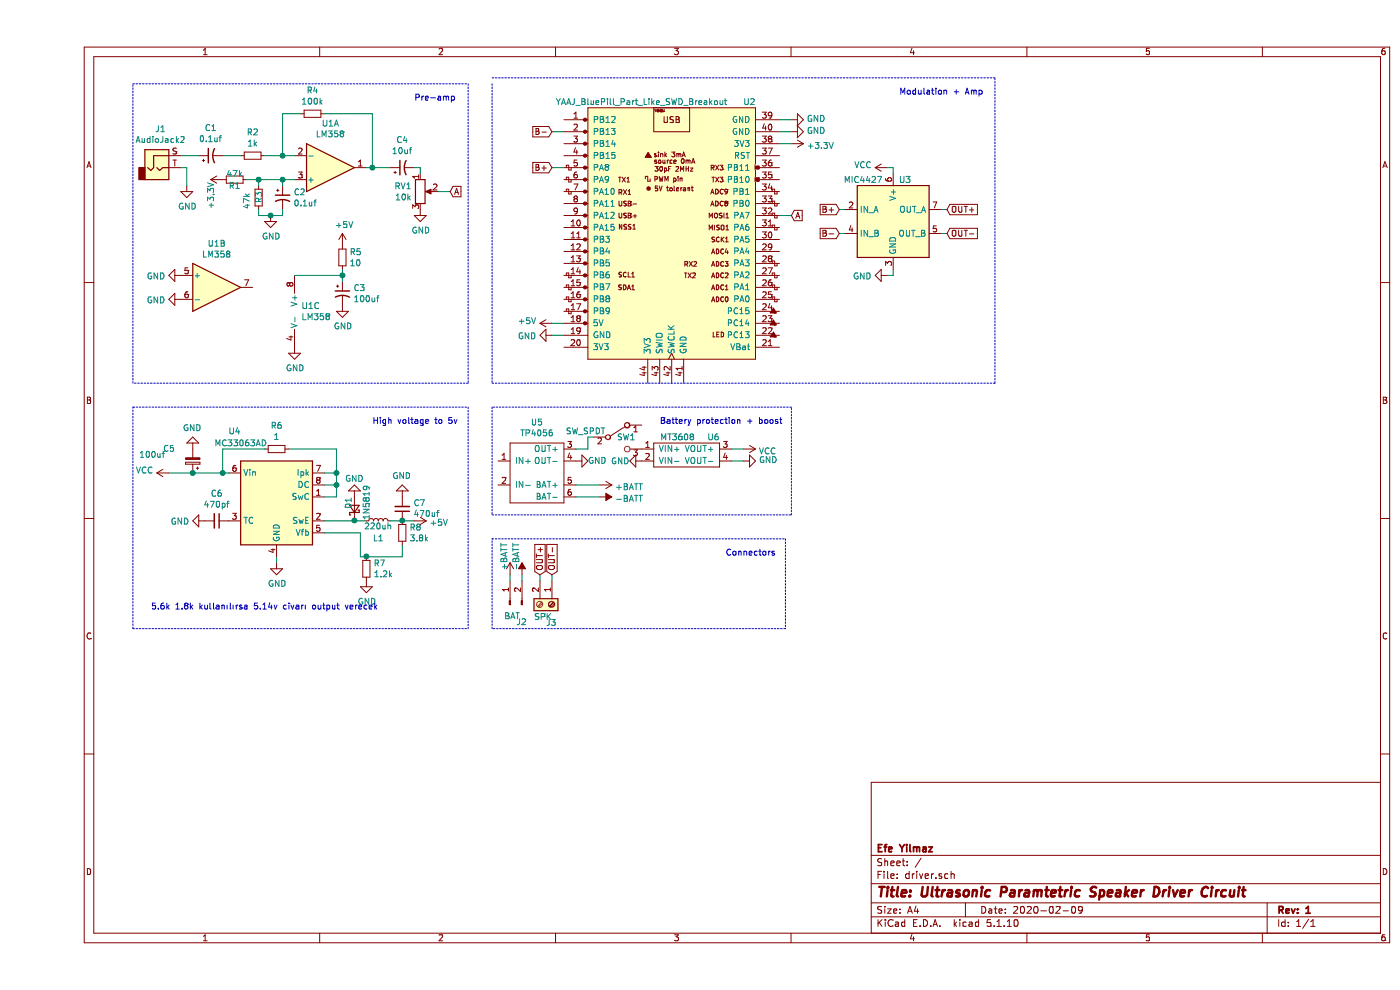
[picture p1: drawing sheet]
EESchema Schematic File Version 4
EELAYER 30 0
EELAYER END
$Descr A4 11693 8268
encoding utf-8
Sheet 1 1
Title "Ultrasonic Paramtetric Speaker Driver Circuit"
Date "2020-02-09"
Rev "1"
Comp "Efe Yilmaz"
Comment1 ""
Comment2 ""
Comment3 ""
Comment4 ""
$EndDescr
$Comp
L Amplifier_Operational:LM358 U1
U 1 1
P 2450 1400
F 0 "U1" H 2450 1033 50  0000 C CNN
F 1 "LM358" H 2450 1124 50  0000 C CNN
F 2 "Package_SO:SOIC-8_3.9x4.9mm_P1.27mm" H 2450 1400 50  0001 C CNN
F 3 "http://www.ti.com/lit/ds/symlink/lm2904-n.pdf" H 2450 1400 50  0001 C CNN
	1    2450 1400
	1    0    0    1   
$EndComp
$Comp
L Amplifier_Operational:LM358 U1
U 2 1
P 1500 2400
F 0 "U1" H 1500 2767 50  0000 C CNN
F 1 "LM358" H 1500 2676 50  0000 C CNN
F 2 "Package_SO:SOIC-8_3.9x4.9mm_P1.27mm" H 1500 2400 50  0001 C CNN
F 3 "http://www.ti.com/lit/ds/symlink/lm2904-n.pdf" H 1500 2400 50  0001 C CNN
	2    1500 2400
	1    0    0    -1  
$EndComp
$Comp
L Amplifier_Operational:LM358 U1
U 3 1
P 2250 2600
F 0 "U1" H 2208 2646 50  0000 L CNN
F 1 "LM358" H 2208 2555 50  0000 L CNN
F 2 "Package_SO:SOIC-8_3.9x4.9mm_P1.27mm" H 2250 2600 50  0001 C CNN
F 3 "http://www.ti.com/lit/ds/symlink/lm2904-n.pdf" H 2250 2600 50  0001 C CNN
	3    2250 2600
	1    0    0    -1  
$EndComp
$Comp
L power:+5V #PWR07
U 1 1
P 2550 2050
F 0 "#PWR07" H 2550 1900 50  0001 C CNN
F 1 "+5V" H 2565 2223 50  0000 C CNN
F 2 "" H 2550 2050 50  0001 C CNN
F 3 "" H 2550 2050 50  0001 C CNN
	1    2550 2050
	1    0    0    -1  
$EndComp
$Comp
L power:GND #PWR06
U 1 1
P 2150 2900
F 0 "#PWR06" H 2150 2650 50  0001 C CNN
F 1 "GND" H 2155 2727 50  0000 C CNN
F 2 "" H 2150 2900 50  0001 C CNN
F 3 "" H 2150 2900 50  0001 C CNN
	1    2150 2900
	1    0    0    -1  
$EndComp
$Comp
L power:GND #PWR08
U 1 1
P 2550 2550
F 0 "#PWR08" H 2550 2300 50  0001 C CNN
F 1 "GND" H 2555 2377 50  0000 C CNN
F 2 "" H 2550 2550 50  0001 C CNN
F 3 "" H 2550 2550 50  0001 C CNN
	1    2550 2550
	1    0    0    -1  
$EndComp
$Comp
L Device:CP1_Small C3
U 1 1
P 2550 2450
F 0 "C3" H 2641 2496 50  0000 L CNN
F 1 "100uf" H 2641 2405 50  0000 L CNN
F 2 "Capacitor_SMD:C_1206_3216Metric" H 2550 2450 50  0001 C CNN
F 3 "~" H 2550 2450 50  0001 C CNN
	1    2550 2450
	1    0    0    -1  
$EndComp
$Comp
L Device:R_Small R5
U 1 1
P 2550 2150
F 0 "R5" H 2609 2196 50  0000 L CNN
F 1 "10" H 2609 2105 50  0000 L CNN
F 2 "Resistor_SMD:R_1206_3216Metric" H 2550 2150 50  0001 C CNN
F 3 "~" H 2550 2150 50  0001 C CNN
	1    2550 2150
	1    0    0    -1  
$EndComp
Wire Wire Line
	2150 2300 2550 2300
Wire Wire Line
	2550 2300 2550 2250
Wire Wire Line
	2550 2300 2550 2350
Connection ~ 2550 2300
$Comp
L power:GND #PWR01
U 1 1
P 1200 2300
F 0 "#PWR01" H 1200 2050 50  0001 C CNN
F 1 "GND" V 1205 2172 50  0000 R CNN
F 2 "" H 1200 2300 50  0001 C CNN
F 3 "" H 1200 2300 50  0001 C CNN
	1    1200 2300
	0    1    1    0   
$EndComp
$Comp
L power:GND #PWR02
U 1 1
P 1200 2500
F 0 "#PWR02" H 1200 2250 50  0001 C CNN
F 1 "GND" V 1205 2372 50  0000 R CNN
F 2 "" H 1200 2500 50  0001 C CNN
F 3 "" H 1200 2500 50  0001 C CNN
	1    1200 2500
	0    1    1    0   
$EndComp
$Comp
L Connector:AudioJack2 J1
U 1 1
P 1000 1400
F 0 "J1" H 1030 1725 50  0000 C CNN
F 1 "AudioJack2" H 1030 1634 50  0000 C CNN
F 2 "driver-customfootprints:PJ-320B" H 1000 1400 50  0001 C CNN
F 3 "~" H 1000 1400 50  0001 C CNN
	1    1000 1400
	1    0    0    -1  
$EndComp
$Comp
L Device:CP1_Small C1
U 1 1
P 1450 1300
F 0 "C1" V 1678 1300 50  0000 C CNN
F 1 "0.1uf" V 1587 1300 50  0000 C CNN
F 2 "Capacitor_SMD:C_1206_3216Metric" H 1450 1300 50  0001 C CNN
F 3 "~" H 1450 1300 50  0001 C CNN
	1    1450 1300
	0    -1   -1   0   
$EndComp
$Comp
L Device:R_Small R2
U 1 1
P 1800 1300
F 0 "R2" V 1604 1300 50  0000 C CNN
F 1 "1k" V 1695 1300 50  0000 C CNN
F 2 "Resistor_SMD:R_1206_3216Metric" H 1800 1300 50  0001 C CNN
F 3 "~" H 1800 1300 50  0001 C CNN
	1    1800 1300
	0    1    1    0   
$EndComp
$Comp
L Device:R_Small R4
U 1 1
P 2300 950
F 0 "R4" V 2104 950 50  0000 C CNN
F 1 "100k" V 2195 950 50  0000 C CNN
F 2 "Resistor_SMD:R_1206_3216Metric" H 2300 950 50  0001 C CNN
F 3 "~" H 2300 950 50  0001 C CNN
	1    2300 950 
	0    1    1    0   
$EndComp
$Comp
L Device:CP1_Small C4
U 1 1
P 3050 1400
F 0 "C4" V 3278 1400 50  0000 C CNN
F 1 "10uf" V 3187 1400 50  0000 C CNN
F 2 "Capacitor_SMD:C_1206_3216Metric" H 3050 1400 50  0001 C CNN
F 3 "~" H 3050 1400 50  0001 C CNN
	1    3050 1400
	0    -1   -1   0   
$EndComp
$Comp
L YAAJ_BluePill_Part_Like_SWD_Breakout:YAAJ_BluePill_Part_Like_SWD_Breakout U2
U 1 1
P 5300 1900
F 0 "U2" H 5950 2950 50  0000 C CNN
F 1 "YAAJ_BluePill_Part_Like_SWD_Breakout" H 5050 2950 50  0000 C CNN
F 2 "Footprints:YAAJ_BluePill_2" H 6100 900 50  0001 C CNN
F 3 "" H 6100 900 50  0001 C CNN
	1    5300 1900
	1    0    0    -1  
$EndComp
$Comp
L Device:R_POT RV1
U 1 1
P 3200 1600
F 0 "RV1" H 3130 1646 50  0000 R CNN
F 1 "10k" H 3130 1555 50  0000 R CNN
F 2 "Potentiometer_SMD:Potentiometer_Bourns_3314G_Vertical" H 3200 1600 50  0001 C CNN
F 3 "~" H 3200 1600 50  0001 C CNN
	1    3200 1600
	1    0    0    -1  
$EndComp
Text GLabel 3450 1600 2    50   Input ~ 0
A
$Comp
L power:GND #PWR09
U 1 1
P 3200 1750
F 0 "#PWR09" H 3200 1500 50  0001 C CNN
F 1 "GND" H 3205 1577 50  0000 C CNN
F 2 "" H 3200 1750 50  0001 C CNN
F 3 "" H 3200 1750 50  0001 C CNN
	1    3200 1750
	1    0    0    -1  
$EndComp
Wire Wire Line
	3150 1400 3200 1400
Wire Wire Line
	3200 1400 3200 1450
Wire Wire Line
	2750 1400 2800 1400
Wire Wire Line
	2400 950  2800 950 
Wire Wire Line
	2800 950  2800 1400
Connection ~ 2800 1400
Wire Wire Line
	2800 1400 2950 1400
Wire Wire Line
	2150 1300 2050 1300
Wire Wire Line
	2200 950  2050 950 
Wire Wire Line
	2050 950  2050 1300
Connection ~ 2050 1300
Wire Wire Line
	2050 1300 1900 1300
Wire Wire Line
	1550 1300 1700 1300
Wire Wire Line
	1200 1300 1350 1300
$Comp
L Device:CP1_Small C2
U 1 1
P 2050 1650
F 0 "C2" H 2141 1696 50  0000 L CNN
F 1 "0.1uf" H 2141 1605 50  0000 L CNN
F 2 "Capacitor_SMD:C_1206_3216Metric" H 2050 1650 50  0001 C CNN
F 3 "~" H 2050 1650 50  0001 C CNN
	1    2050 1650
	1    0    0    -1  
$EndComp
$Comp
L Device:R_Small R3
U 1 1
P 1850 1650
F 0 "R3" V 1850 1600 50  0000 L CNN
F 1 "47k" V 1750 1550 50  0000 L CNN
F 2 "Resistor_SMD:R_1206_3216Metric" H 1850 1650 50  0001 C CNN
F 3 "~" H 1850 1650 50  0001 C CNN
	1    1850 1650
	1    0    0    -1  
$EndComp
$Comp
L Device:R_Small R1
U 1 1
P 1650 1500
F 0 "R1" V 1700 1500 50  0000 C CNN
F 1 "47k" V 1600 1500 50  0000 C CNN
F 2 "Resistor_SMD:R_1206_3216Metric" H 1650 1500 50  0001 C CNN
F 3 "~" H 1650 1500 50  0001 C CNN
	1    1650 1500
	0    1    1    0   
$EndComp
$Comp
L power:+3.3V #PWR04
U 1 1
P 1550 1500
F 0 "#PWR04" H 1550 1350 50  0001 C CNN
F 1 "+3.3V" H 1300 1600 50  0000 L CNN
F 2 "" H 1550 1500 50  0001 C CNN
F 3 "" H 1550 1500 50  0001 C CNN
	1    1550 1500
	0    -1   -1   0   
$EndComp
Wire Wire Line
	2050 1550 2050 1500
Wire Wire Line
	2050 1500 2150 1500
Wire Wire Line
	2050 1800 2050 1750
$Comp
L power:GND #PWR05
U 1 1
P 1950 1800
F 0 "#PWR05" H 1950 1550 50  0001 C CNN
F 1 "GND" H 1955 1627 50  0000 C CNN
F 2 "" H 1950 1800 50  0001 C CNN
F 3 "" H 1950 1800 50  0001 C CNN
	1    1950 1800
	1    0    0    -1  
$EndComp
Wire Wire Line
	1950 1800 2050 1800
Wire Wire Line
	1850 1550 1850 1500
Wire Wire Line
	1850 1500 1750 1500
Wire Wire Line
	1850 1500 2050 1500
Connection ~ 1850 1500
Connection ~ 2050 1500
Wire Wire Line
	1850 1750 1850 1800
Wire Wire Line
	1850 1800 1950 1800
Connection ~ 1950 1800
Wire Wire Line
	1200 1400 1250 1400
Wire Wire Line
	1250 1400 1250 1550
$Comp
L power:GND #PWR03
U 1 1
P 1250 1550
F 0 "#PWR03" H 1250 1300 50  0001 C CNN
F 1 "GND" H 1255 1377 50  0000 C CNN
F 2 "" H 1250 1550 50  0001 C CNN
F 3 "" H 1250 1550 50  0001 C CNN
	1    1250 1550
	1    0    0    -1  
$EndComp
Text GLabel 6300 1800 2    50   Input ~ 0
A
Text GLabel 4300 1100 0    50   Input ~ 0
B-
Text GLabel 4300 1400 0    50   Input ~ 0
B+
$Comp
L power:GND #PWR013
U 1 1
P 6300 1000
F 0 "#PWR013" H 6300 750 50  0001 C CNN
F 1 "GND" V 6305 872 50  0000 R CNN
F 2 "" H 6300 1000 50  0001 C CNN
F 3 "" H 6300 1000 50  0001 C CNN
	1    6300 1000
	0    -1   -1   0   
$EndComp
$Comp
L power:GND #PWR014
U 1 1
P 6300 1100
F 0 "#PWR014" H 6300 850 50  0001 C CNN
F 1 "GND" V 6305 972 50  0000 R CNN
F 2 "" H 6300 1100 50  0001 C CNN
F 3 "" H 6300 1100 50  0001 C CNN
	1    6300 1100
	0    -1   -1   0   
$EndComp
$Comp
L power:+3.3V #PWR015
U 1 1
P 6300 1200
F 0 "#PWR015" H 6300 1050 50  0001 C CNN
F 1 "+3.3V" V 6315 1328 50  0000 L CNN
F 2 "" H 6300 1200 50  0001 C CNN
F 3 "" H 6300 1200 50  0001 C CNN
	1    6300 1200
	0    1    1    0   
$EndComp
$Comp
L power:+5V #PWR010
U 1 1
P 4300 2700
F 0 "#PWR010" H 4300 2550 50  0001 C CNN
F 1 "+5V" V 4315 2828 50  0000 L CNN
F 2 "" H 4300 2700 50  0001 C CNN
F 3 "" H 4300 2700 50  0001 C CNN
	1    4300 2700
	0    -1   -1   0   
$EndComp
$Comp
L power:GND #PWR011
U 1 1
P 4300 2800
F 0 "#PWR011" H 4300 2550 50  0001 C CNN
F 1 "GND" V 4305 2672 50  0000 R CNN
F 2 "" H 4300 2800 50  0001 C CNN
F 3 "" H 4300 2800 50  0001 C CNN
	1    4300 2800
	0    1    1    0   
$EndComp
$Comp
L Driver_FET:MIC4427 U3
U 1 1
P 7150 1850
F 0 "U3" H 7250 2200 50  0000 C CNN
F 1 "MIC4427" H 6900 2200 50  0000 C CNN
F 2 "Package_SO:SOIC-8_3.9x4.9mm_P1.27mm" H 7150 1550 50  0001 C CNN
F 3 "http://ww1.microchip.com/downloads/en/DeviceDoc/mic4426.pdf" H 7150 1550 50  0001 C CNN
	1    7150 1850
	1    0    0    -1  
$EndComp
Text GLabel 6700 1750 0    50   Input ~ 0
B+
Text GLabel 6700 1950 0    50   Input ~ 0
B-
Text GLabel 7600 1750 2    50   Input ~ 0
OUT+
Text GLabel 7600 1950 2    50   Input ~ 0
OUT-
Wire Wire Line
	6700 1750 6750 1750
Wire Wire Line
	6700 1950 6750 1950
Wire Wire Line
	7550 1750 7600 1750
Wire Wire Line
	7550 1950 7600 1950
$Comp
L power:GND #PWR017
U 1 1
P 7100 2300
F 0 "#PWR017" H 7100 2050 50  0001 C CNN
F 1 "GND" V 7105 2172 50  0000 R CNN
F 2 "" H 7100 2300 50  0001 C CNN
F 3 "" H 7100 2300 50  0001 C CNN
	1    7100 2300
	0    1    1    0   
$EndComp
Wire Wire Line
	7100 1400 7150 1400
Wire Wire Line
	7150 1400 7150 1450
Wire Wire Line
	7100 2300 7150 2300
Wire Wire Line
	7150 2300 7150 2250
Wire Wire Line
	6200 1200 6300 1200
Wire Wire Line
	6200 1100 6300 1100
Wire Wire Line
	6200 1000 6300 1000
Wire Wire Line
	6200 1800 6300 1800
Wire Wire Line
	4300 2700 4400 2700
Wire Wire Line
	4300 2800 4400 2800
Wire Wire Line
	4300 1100 4400 1100
Wire Wire Line
	4300 1400 4400 1400
Wire Wire Line
	3350 1600 3450 1600
$Comp
L Regulator_Switching:MC33063AD U4
U 1 1
P 2000 4150
F 0 "U4" H 1650 4700 50  0000 C CNN
F 1 "MC33063AD" H 1700 4600 50  0000 C CNN
F 2 "Package_SO:SOIC-8_3.9x4.9mm_P1.27mm" H 2050 3700 50  0001 L CNN
F 3 "http://www.onsemi.com/pub_link/Collateral/MC34063A-D.PDF" H 2500 4050 50  0001 C CNN
	1    2000 4150
	1    0    0    -1  
$EndComp
Wire Wire Line
	2400 3950 2500 3950
Wire Wire Line
	2500 3950 2500 4050
Wire Wire Line
	2500 4150 2400 4150
Wire Wire Line
	2400 4050 2500 4050
Connection ~ 2500 4050
Wire Wire Line
	2500 4050 2500 4150
Wire Wire Line
	1600 3950 1550 3950
Wire Wire Line
	1550 3950 1550 3750
Wire Wire Line
	1550 3750 1900 3750
$Comp
L Device:R_Small R6
U 1 1
P 2000 3750
F 0 "R6" V 1804 3750 50  0000 C CNN
F 1 "1" V 1895 3750 50  0000 C CNN
F 2 "Resistor_SMD:R_1206_3216Metric" H 2000 3750 50  0001 C CNN
F 3 "~" H 2000 3750 50  0001 C CNN
	1    2000 3750
	0    1    1    0   
$EndComp
Wire Wire Line
	2500 3950 2500 3750
Wire Wire Line
	2500 3750 2100 3750
Connection ~ 2500 3950
Wire Wire Line
	1100 3950 1300 3950
Connection ~ 1550 3950
$Comp
L power:VCC #PWR018
U 1 1
P 1100 3950
F 0 "#PWR018" H 1100 3800 50  0001 C CNN
F 1 "VCC" V 1118 4077 50  0000 L CNN
F 2 "" H 1100 3950 50  0001 C CNN
F 3 "" H 1100 3950 50  0001 C CNN
	1    1100 3950
	0    -1   -1   0   
$EndComp
$Comp
L Device:CP_Small C5
U 1 1
P 1300 3850
F 0 "C5" H 1550 3750 50  0000 R CNN
F 1 "100uf" H 1750 3800 50  0000 R CNN
F 2 "Capacitor_SMD:C_1206_3216Metric" H 1300 3850 50  0001 C CNN
F 3 "~" H 1300 3850 50  0001 C CNN
	1    1300 3850
	-1   0    0    1   
$EndComp
Connection ~ 1300 3950
Wire Wire Line
	1300 3950 1550 3950
$Comp
L power:GND #PWR019
U 1 1
P 1300 3750
F 0 "#PWR019" H 1300 3500 50  0001 C CNN
F 1 "GND" H 1305 3577 50  0000 C CNN
F 2 "" H 1300 3750 50  0001 C CNN
F 3 "" H 1300 3750 50  0001 C CNN
	1    1300 3750
	-1   0    0    1   
$EndComp
Wire Wire Line
	2000 4650 2000 4700
$Comp
L power:GND #PWR021
U 1 1
P 2000 4700
F 0 "#PWR021" H 2000 4450 50  0001 C CNN
F 1 "GND" H 2005 4527 50  0000 C CNN
F 2 "" H 2000 4700 50  0001 C CNN
F 3 "" H 2000 4700 50  0001 C CNN
	1    2000 4700
	1    0    0    -1  
$EndComp
$Comp
L Device:C_Small C6
U 1 1
P 1500 4350
F 0 "C6" V 1271 4350 50  0000 C CNN
F 1 "470pf" V 1362 4350 50  0000 C CNN
F 2 "Capacitor_SMD:C_1206_3216Metric" H 1500 4350 50  0001 C CNN
F 3 "~" H 1500 4350 50  0001 C CNN
	1    1500 4350
	0    1    1    0   
$EndComp
$Comp
L power:GND #PWR020
U 1 1
P 1400 4350
F 0 "#PWR020" H 1400 4100 50  0001 C CNN
F 1 "GND" V 1405 4222 50  0000 R CNN
F 2 "" H 1400 4350 50  0001 C CNN
F 3 "" H 1400 4350 50  0001 C CNN
	1    1400 4350
	0    1    1    0   
$EndComp
$Comp
L Device:L_Small L1
U 1 1
P 2850 4350
F 0 "L1" V 2700 4350 50  0000 C CNN
F 1 "220uh" V 2800 4350 50  0000 C CNN
F 2 "Inductor_SMD:L_12x12mm_H4.5mm" H 2850 4350 50  0001 C CNN
F 3 "~" H 2850 4350 50  0001 C CNN
	1    2850 4350
	0    -1   -1   0   
$EndComp
$Comp
L Device:D_Schottky_Small D1
U 1 1
P 2650 4250
F 0 "D1" H 2750 4300 50  0000 R CNN
F 1 "1N5819" H 2850 4150 50  0000 R CNN
F 2 "Diode_SMD:D_SMA" V 2650 4250 50  0001 C CNN
F 3 "~" V 2650 4250 50  0001 C CNN
	1    2650 4250
	0    -1   -1   0   
$EndComp
Wire Wire Line
	2650 4350 2750 4350
Wire Wire Line
	2650 4350 2400 4350
Connection ~ 2650 4350
$Comp
L power:GND #PWR022
U 1 1
P 2650 4150
F 0 "#PWR022" H 2650 3900 50  0001 C CNN
F 1 "GND" H 2650 4000 50  0000 C CNN
F 2 "" H 2650 4150 50  0001 C CNN
F 3 "" H 2650 4150 50  0001 C CNN
	1    2650 4150
	-1   0    0    1   
$EndComp
$Comp
L power:+5V #PWR025
U 1 1
P 3150 4350
F 0 "#PWR025" H 3150 4200 50  0001 C CNN
F 1 "+5V" V 3165 4478 50  0000 L CNN
F 2 "" H 3150 4350 50  0001 C CNN
F 3 "" H 3150 4350 50  0001 C CNN
	1    3150 4350
	0    1    1    0   
$EndComp
Wire Wire Line
	2950 4350 3050 4350
$Comp
L Device:R_Small R8
U 1 1
P 3050 4450
F 0 "R8" H 3109 4496 50  0000 L CNN
F 1 "3.8k" H 3109 4405 50  0000 L CNN
F 2 "Resistor_SMD:R_1206_3216Metric" H 3050 4450 50  0001 C CNN
F 3 "~" H 3050 4450 50  0001 C CNN
	1    3050 4450
	1    0    0    -1  
$EndComp
Connection ~ 3050 4350
Wire Wire Line
	3050 4350 3150 4350
Wire Wire Line
	2400 4450 2700 4450
Wire Wire Line
	2700 4450 2700 4650
Wire Wire Line
	2700 4650 2750 4650
Wire Wire Line
	3050 4650 3050 4550
$Comp
L Device:C_Small C7
U 1 1
P 3050 4250
F 0 "C7" H 2958 4204 50  0000 R CNN
F 1 "470uf" H 2958 4295 50  0000 R CNN
F 2 "Capacitor_SMD:C_1206_3216Metric" H 3050 4250 50  0001 C CNN
F 3 "~" H 3050 4250 50  0001 C CNN
	1    3050 4250
	-1   0    0    1   
$EndComp
$Comp
L power:GND #PWR024
U 1 1
P 3050 4150
F 0 "#PWR024" H 3050 3900 50  0001 C CNN
F 1 "GND" H 3055 3977 50  0000 C CNN
F 2 "" H 3050 4150 50  0001 C CNN
F 3 "" H 3050 4150 50  0001 C CNN
	1    3050 4150
	-1   0    0    1   
$EndComp
$Comp
L Device:R_Small R7
U 1 1
P 2750 4750
F 0 "R7" H 2809 4796 50  0000 L CNN
F 1 "1.2k" H 2809 4705 50  0000 L CNN
F 2 "Resistor_SMD:R_1206_3216Metric" H 2750 4750 50  0001 C CNN
F 3 "~" H 2750 4750 50  0001 C CNN
	1    2750 4750
	1    0    0    -1  
$EndComp
Connection ~ 2750 4650
Wire Wire Line
	2750 4650 3050 4650
$Comp
L power:GND #PWR023
U 1 1
P 2750 4850
F 0 "#PWR023" H 2750 4600 50  0001 C CNN
F 1 "GND" H 2755 4677 50  0000 C CNN
F 2 "" H 2750 4850 50  0001 C CNN
F 3 "" H 2750 4850 50  0001 C CNN
	1    2750 4850
	1    0    0    -1  
$EndComp
Wire Notes Line
	3600 3400 3600 5250
Wire Notes Line
	800  5250 800  3400
Text Notes 2800 3550 0    50   ~ 0
High voltage to 5v\n
Wire Notes Line
	800  700  3600 700 
Wire Notes Line
	3600 700  3600 3200
Wire Notes Line
	3600 3200 800  3200
Wire Notes Line
	800  3200 800  700 
Text Notes 3150 850  0    50   ~ 0
Pre-amp\n
Wire Notes Line
	3800 700  3800 3200
Wire Notes Line
	3800 3200 8000 3200
Wire Notes Line
	8000 3200 8000 650 
Wire Notes Line
	8000 650  3800 650 
Text Notes 7200 800  0    50   ~ 0
Modulation + Amp\n
Wire Notes Line
	800  3400 3600 3400
Wire Notes Line
	800  5250 3600 5250
$Comp
L ozel_semboller:TP4056 U5
U 1 1
P 4150 3950
F 0 "U5" H 4175 4375 50  0000 C CNN
F 1 "TP4056" H 4175 4284 50  0000 C CNN
F 2 "driver-customfootprints:TP4056" H 4050 3950 50  0001 C CNN
F 3 "" H 4050 3950 50  0001 C CNN
	1    4150 3950
	1    0    0    -1  
$EndComp
$Comp
L Connector:Conn_01x02_Male J2
U 1 1
P 3950 5050
F 0 "J2" V 3800 5000 50  0000 R CNN
F 1 "BAT" V 3850 5100 50  0000 R CNN
F 2 "Connector_PinSocket_2.54mm:PinSocket_1x02_P2.54mm_Vertical" H 3950 5050 50  0001 C CNN
F 3 "~" H 3950 5050 50  0001 C CNN
	1    3950 5050
	0    -1   -1   0   
$EndComp
$Comp
L Switch:SW_SPDT SW1
U 1 1
P 4850 3650
F 0 "SW1" H 5000 3650 50  0000 R CNN
F 1 "SW_SPDT" H 4750 3700 50  0000 R CNN
F 2 "Connector_PinSocket_2.54mm:PinSocket_1x03_P2.54mm_Vertical" H 4850 3650 50  0001 C CNN
F 3 "" H 4850 3650 50  0001 C CNN
	1    4850 3650
	1    0    0    -1  
$EndComp
$Comp
L power:VCC #PWR0101
U 1 1
P 5900 3750
F 0 "#PWR0101" H 5900 3600 50  0001 C CNN
F 1 "VCC" V 5917 3878 50  0000 L CNN
F 2 "" H 5900 3750 50  0001 C CNN
F 3 "" H 5900 3750 50  0001 C CNN
	1    5900 3750
	0    1    1    0   
$EndComp
$Comp
L power:GND #PWR0102
U 1 1
P 5900 3850
F 0 "#PWR0102" H 5900 3600 50  0001 C CNN
F 1 "GND" V 5905 3722 50  0000 R CNN
F 2 "" H 5900 3850 50  0001 C CNN
F 3 "" H 5900 3850 50  0001 C CNN
	1    5900 3850
	0    -1   -1   0   
$EndComp
Wire Wire Line
	5800 3750 5900 3750
Wire Wire Line
	5800 3850 5900 3850
$Comp
L ozel_semboller:MT3608 U6
U 1 1
P 5400 3800
F 0 "U6" H 5650 3950 50  0000 C CNN
F 1 "MT3608" H 5350 3950 50  0000 C CNN
F 2 "driver-customfootprints:MT3608" H 5250 3800 50  0001 C CNN
F 3 "" H 5250 3800 50  0001 C CNN
	1    5400 3800
	1    0    0    -1  
$EndComp
Wire Wire Line
	4500 3750 4600 3750
Wire Wire Line
	4600 3750 4600 3650
Wire Wire Line
	4600 3650 4650 3650
Wire Wire Line
	4700 4050 4500 4050
Wire Wire Line
	4500 4150 4700 4150
Wire Notes Line
	3800 3400 3800 4300
Wire Notes Line
	3800 4300 6300 4300
Wire Notes Line
	6300 4300 6300 3400
Wire Notes Line
	6300 3400 3800 3400
Text Notes 5200 3550 0    50   ~ 0
Battery protection + boost\n
$Comp
L power:VCC #PWR0103
U 1 1
P 7100 1400
F 0 "#PWR0103" H 7100 1250 50  0001 C CNN
F 1 "VCC" V 7118 1527 50  0000 L CNN
F 2 "" H 7100 1400 50  0001 C CNN
F 3 "" H 7100 1400 50  0001 C CNN
	1    7100 1400
	0    -1   -1   0   
$EndComp
$Comp
L power:+BATT #PWR0104
U 1 1
P 4700 4050
F 0 "#PWR0104" H 4700 3900 50  0001 C CNN
F 1 "+BATT" V 4715 4178 50  0000 L CNN
F 2 "" H 4700 4050 50  0001 C CNN
F 3 "" H 4700 4050 50  0001 C CNN
	1    4700 4050
	0    1    1    0   
$EndComp
$Comp
L power:-BATT #PWR0105
U 1 1
P 4700 4150
F 0 "#PWR0105" H 4700 4000 50  0001 C CNN
F 1 "-BATT" V 4715 4278 50  0000 L CNN
F 2 "" H 4700 4150 50  0001 C CNN
F 3 "" H 4700 4150 50  0001 C CNN
	1    4700 4150
	0    1    1    0   
$EndComp
Wire Notes Line
	3800 4500 6250 4500
Wire Notes Line
	6250 4500 6250 5250
Wire Notes Line
	6250 5250 3800 5250
Wire Notes Line
	3800 5250 3800 4500
$Comp
L power:+BATT #PWR0106
U 1 1
P 3950 4800
F 0 "#PWR0106" H 3950 4650 50  0001 C CNN
F 1 "+BATT" V 3900 4950 50  0000 C CNN
F 2 "" H 3950 4800 50  0001 C CNN
F 3 "" H 3950 4800 50  0001 C CNN
	1    3950 4800
	1    0    0    -1  
$EndComp
$Comp
L power:-BATT #PWR0107
U 1 1
P 4050 4800
F 0 "#PWR0107" H 4050 4650 50  0001 C CNN
F 1 "-BATT" V 4000 4950 50  0000 C CNN
F 2 "" H 4050 4800 50  0001 C CNN
F 3 "" H 4050 4800 50  0001 C CNN
	1    4050 4800
	1    0    0    -1  
$EndComp
Wire Wire Line
	3950 4800 3950 4850
Wire Wire Line
	4050 4800 4050 4850
$Comp
L Connector:Screw_Terminal_01x02 J3
U 1 1
P 4300 5050
F 0 "J3" V 4450 5000 50  0000 L CNN
F 1 "SPK" V 4400 4900 50  0000 L CNN
F 2 "TerminalBlock:TerminalBlock_bornier-2_P5.08mm" H 4300 5050 50  0001 C CNN
F 3 "~" H 4300 5050 50  0001 C CNN
	1    4300 5050
	0    1    1    0   
$EndComp
Text GLabel 4200 4800 1    50   Input ~ 0
OUT+
Text GLabel 4300 4800 1    50   Input ~ 0
OUT-
Wire Wire Line
	4200 4850 4200 4800
Wire Wire Line
	4300 4850 4300 4800
Text Notes 5750 4650 0    50   ~ 0
Connectors\n
$Comp
L power:GND #PWR0108
U 1 1
P 4500 3850
F 0 "#PWR0108" H 4500 3600 50  0001 C CNN
F 1 "GND" V 4500 3750 50  0000 R CNN
F 2 "" H 4500 3850 50  0001 C CNN
F 3 "" H 4500 3850 50  0001 C CNN
	1    4500 3850
	0    -1   -1   0   
$EndComp
$Comp
L power:GND #PWR0109
U 1 1
P 5050 3850
F 0 "#PWR0109" H 5050 3600 50  0001 C CNN
F 1 "GND" V 5050 3750 50  0000 R CNN
F 2 "" H 5050 3850 50  0001 C CNN
F 3 "" H 5050 3850 50  0001 C CNN
	1    5050 3850
	0    1    1    0   
$EndComp
Text Notes 950  5100 0    50   ~ 0
5.6k 1.8k kullanılırsa 5.14v civarı output verecek\n
$EndSCHEMATC
